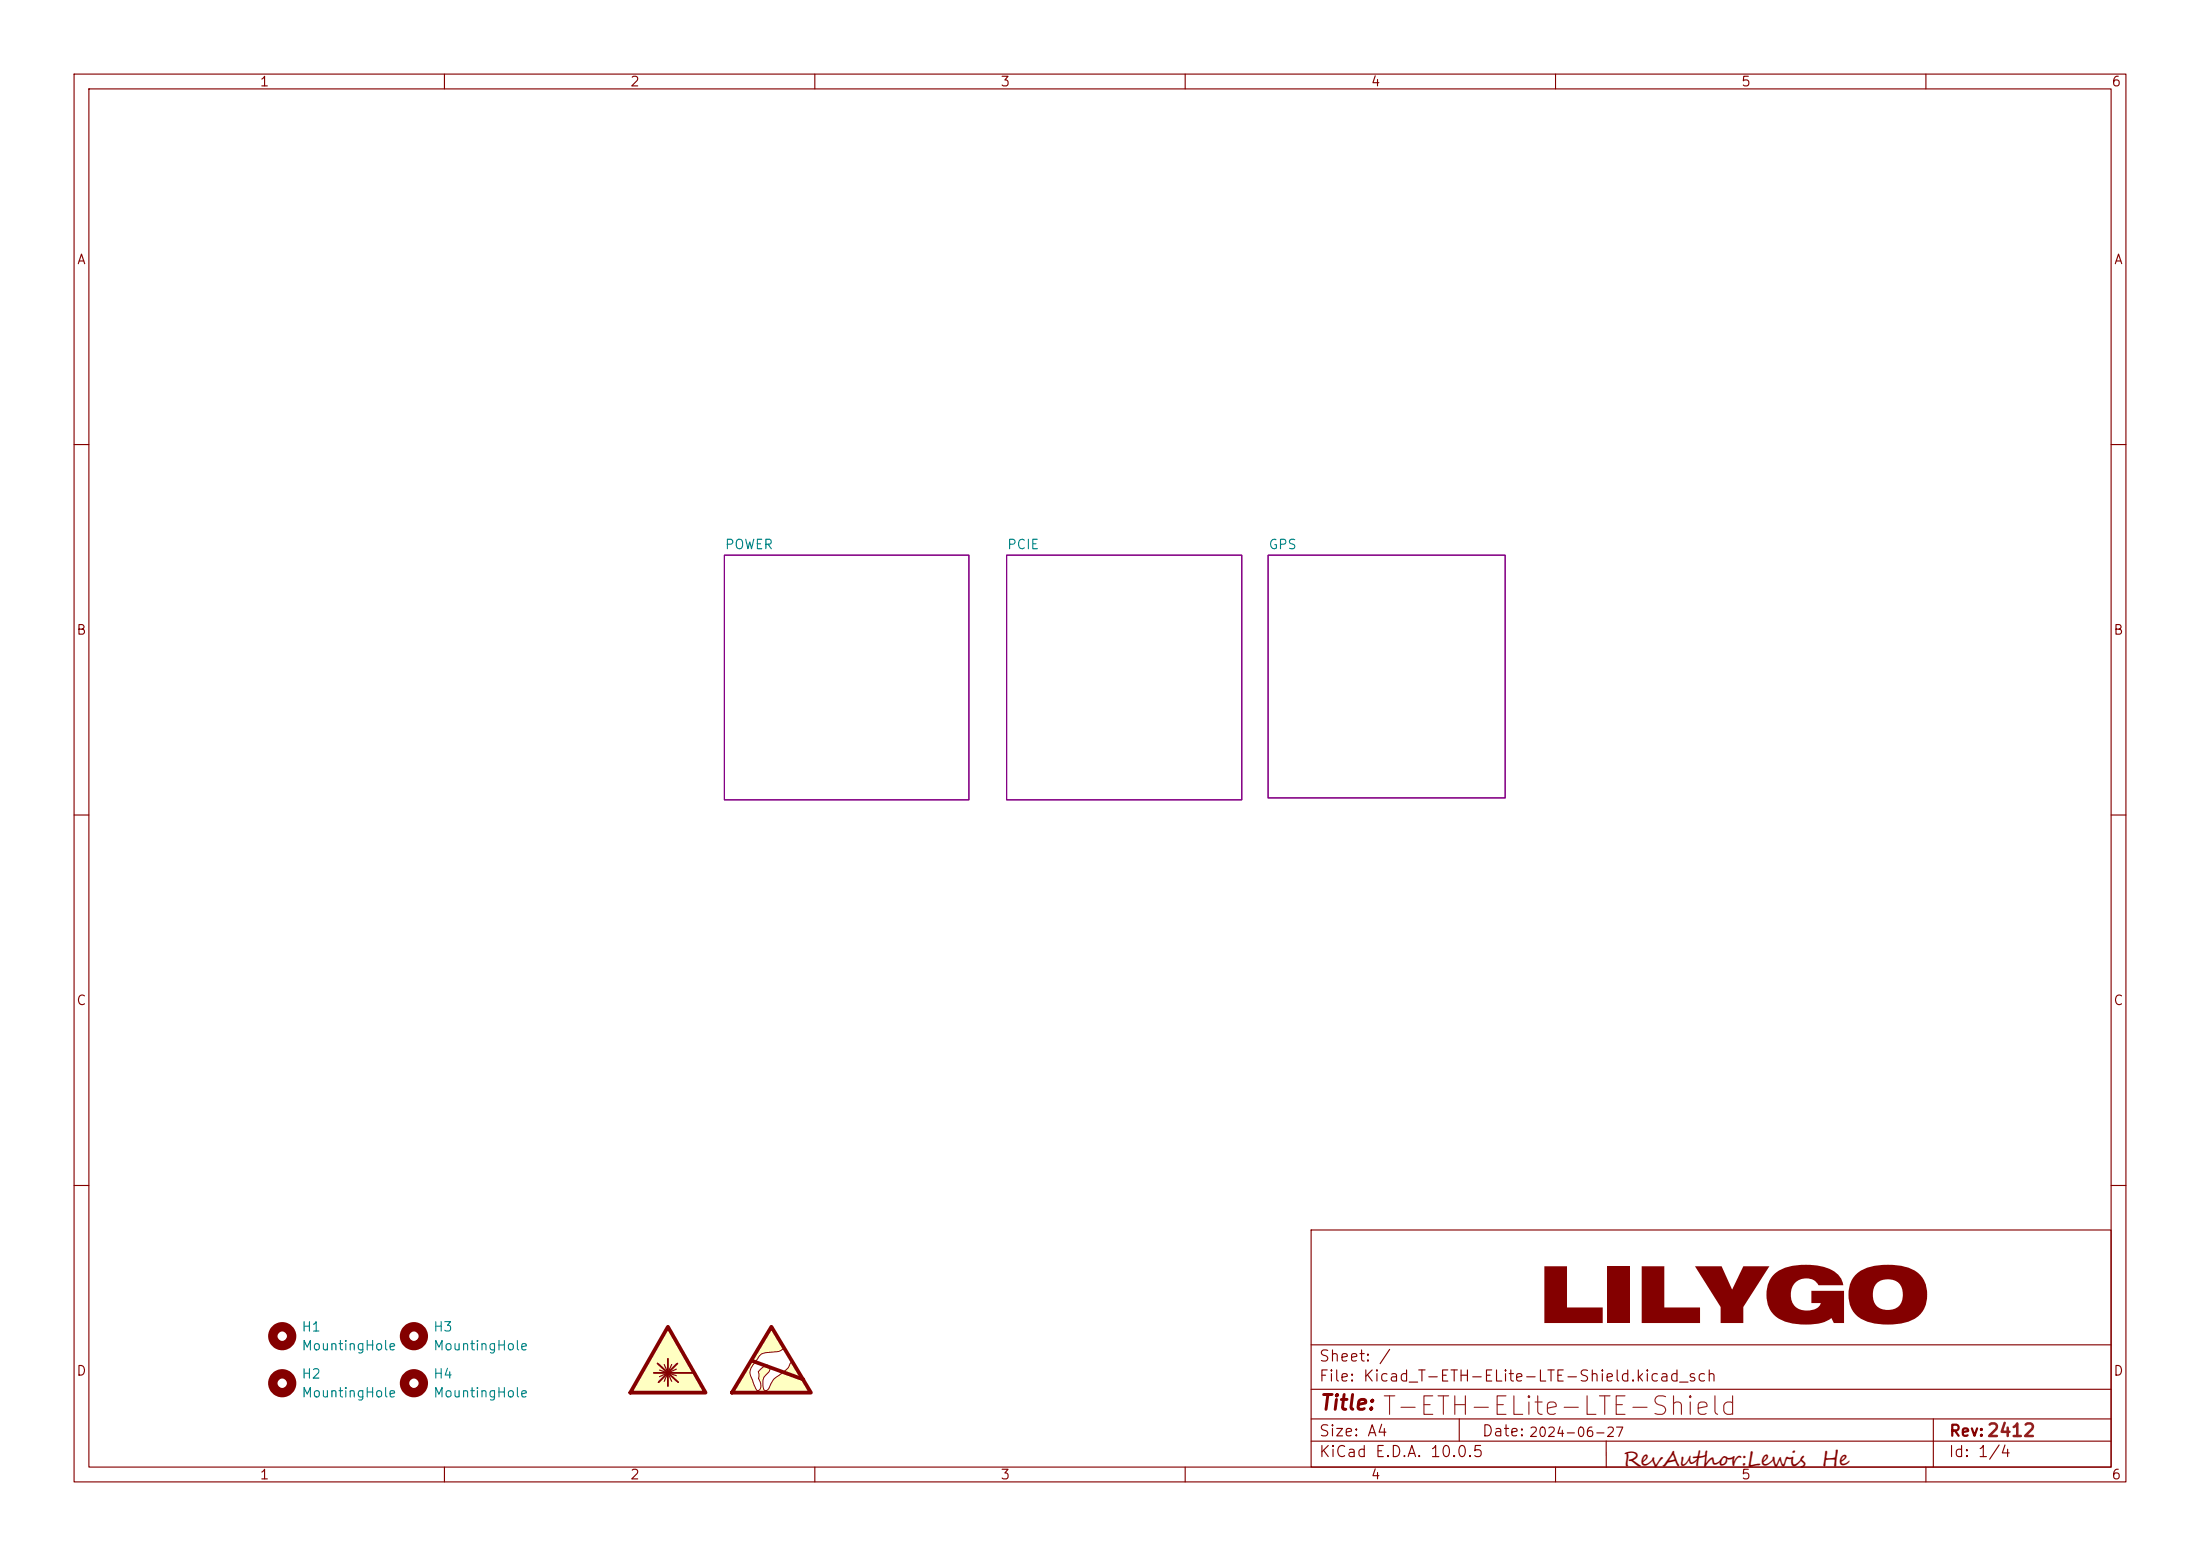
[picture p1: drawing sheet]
<svg xmlns="http://www.w3.org/2000/svg" width="297mm" height="210mm" viewBox="0 0 297 210" stroke-linecap="round" stroke-linejoin="round" font-family="sans-serif">
<g fill="none" stroke="#840000" stroke-width=".15">
<path d="M10 10h277v190h-277zM12 12h273v186h-273zM60 10v2M110 10v2M160 10v2M210 10v2M260 10v2M10 60h2M285 60h2M10 110h2M285 110h2M10 160h2"/>
<path d="M177 166h108v32h-108zM285 160h2M60 198v2M110 198v2M160 198v2M177 194.5h108M177 191.5h108M177 187.5h108M177 181.5h108M197 191.5v3M210 198v2M216.8 194.5v3.6"/>
<path d="M260 198v2M261 191.5v6.5"/>
</g>
<path d="M97.8 74.9h33v33.1h-33zM135.9 74.9h31.7v33.1h-31.7zM171.2 74.9h32v32.8h-32z" fill="none" stroke="#840084" stroke-width=".15"/>
<path d="M104.1 179l.4 .6 1.3 2.2a1.07 1.07 0 0 1-.8 .6l-.9 .1a1.77 1.77 0 0 0-1.9 1l-.2 .3a1.86 1.86 0 0 0-.4 2.6 2.27 2.27 0 0 0 .7 1.3 .77 .77 0 0 0 .3-1.2l-.2-.5 .1-.5-.1-.4 .7-.6a.44 .44 0 0 1 .6-.2 .32 .32 0 0 1 .3 .2 .32 .32 0 0 1-.1 .4l-.1 .2a1.94 1.94 0 0 0-.7 2.5l.2 .1h.2a1.25 1.25 0 0 0 .6-.9 4.9 4.9 0 0 1 1.7-1.7 2.07 2.07 0 0 0 .9-1.2l.3-.2v.1l2.5 4.2h-10.8z" fill="#ffffc2"/>
<path d="M104.1 179.1l5.4 8.9h-10.7zM101.5 183.6l7 2.6" fill="none" stroke="#840000" stroke-width=".51"/>
<path d="M104.1 179l.4 .6 1.3 2.2a1.07 1.07 0 0 1-.8 .6l-.9 .1a1.77 1.77 0 0 0-1.9 1l-.2 .3a1.86 1.86 0 0 0-.4 2.6 2.27 2.27 0 0 0 .7 1.3 .77 .77 0 0 0 .3-1.2l-.2-.5 .1-.5-.1-.4 .7-.6a.44 .44 0 0 1 .6-.2 .32 .32 0 0 1 .3 .2 .32 .32 0 0 1-.1 .4l-.1 .2a1.94 1.94 0 0 0-.7 2.5l.2 .1h.2a1.25 1.25 0 0 0 .6-.9 4.9 4.9 0 0 1 1.7-1.7 2.07 2.07 0 0 0 .9-1.2l.3-.2v.1l2.5 4.2h-10.8z" fill="none" stroke="#840000" stroke-width=".14"/>
<path d="M90.2 179.1l5 8.9h-10.1z" fill="#ffffc2"/>
<path d="M90.2 179.1l5 8.9h-10.1z" fill="none" stroke="#840000" stroke-width=".51"/>
<path d="M88.3 185.3h5.4M88.8 184l2.8 2.6M90.2 183.4v3.7M91.4 184l-2.5 2.6" fill="none" stroke="#840000" stroke-width=".25"/>
<path d="M89 184.9l2.3 .8M89.7 184.2l1 2.2M90.7 184.2l-1 2.2M91.3 184.8l-2.3 1" fill="none" stroke="#840000" stroke-width=".15"/>
<g fill="none" stroke="#840000" stroke-width="1.3">
<circle cx="38.1" cy="186.7" r="1.27"/>
<circle cx="38.1" cy="180.3" r="1.27"/>
<circle cx="55.9" cy="186.7" r="1.27"/>
<circle cx="55.9" cy="180.3" r="1.27"/>
</g>
<text font-size="10.6" fill="#840000" x="207.6" y="178.6">LILYGO</text>
<g font-size="2.8" fill="#840000">
<text x="219.1" y="197.8">RevAuthor:Lewis</text>
<text x="246" y="197.8">He</text>
</g>
<text font-size="2.5" fill="#921e1e" x="186.4" y="191.6">T-ETH-ELite-LTE-Shield</text>
<text font-size="2" fill="#840000" x="178" y="190.8">Title:</text>
<g font-size="1.5" fill="#840000">
<text x="178" y="184.1">Sheet: /</text>
<text x="178" y="186.8">File: Kicad_T-ETH-ELite-LTE-Shield.kicad_sch</text>
<text x="178" y="197">KiCad E.D.A. 10.0.5</text>
<text x="178" y="194.2">Size: A4</text>
<text x="200" y="194.2">Date:</text>
<text x="263" y="197">Id: 1/4</text>
<text x="263" y="194.2">Rev:2412</text>
</g>
<g font-size="1.3" fill="#840000">
<text x="35" y="12">1</text>
<text x="85" y="12">2</text>
<text x="135" y="12">3</text>
<text x="185" y="12">4</text>
<text x="235" y="12">5</text>
<text x="285" y="12">6</text>
<text x="10.3" y="36">A</text>
<text x="285.3" y="36">A</text>
<text x="10.2" y="86">B</text>
<text x="285.2" y="86">B</text>
<text x="10.2" y="136">C</text>
<text x="285.2" y="136">C</text>
<text x="10.2" y="186">D</text>
<text x="285.2" y="186">D</text>
<text x="206.3" y="194.3">2024-06-27</text>
<text x="35" y="200">1</text>
<text x="85" y="200">2</text>
<text x="135" y="200">3</text>
<text x="185" y="200">4</text>
<text x="235" y="200">5</text>
<text x="285" y="200">6</text>
</g>
<g font-size="1.3" fill="#008484">
<text x="97.8" y="74.4">POWER</text>
<text x="135.9" y="74.4">PCIE</text>
<text x="171.2" y="74.4">GPS</text>
<text x="40.6" y="180">H1</text>
<text x="40.6" y="182.6">MountingHole</text>
<text x="58.4" y="180">H3</text>
<text x="58.4" y="182.6">MountingHole</text>
<text x="40.6" y="186.4">H2</text>
<text x="40.6" y="188.9">MountingHole</text>
<text x="58.4" y="186.4">H4</text>
<text x="58.4" y="188.9">MountingHole</text>
</g>
</svg>
